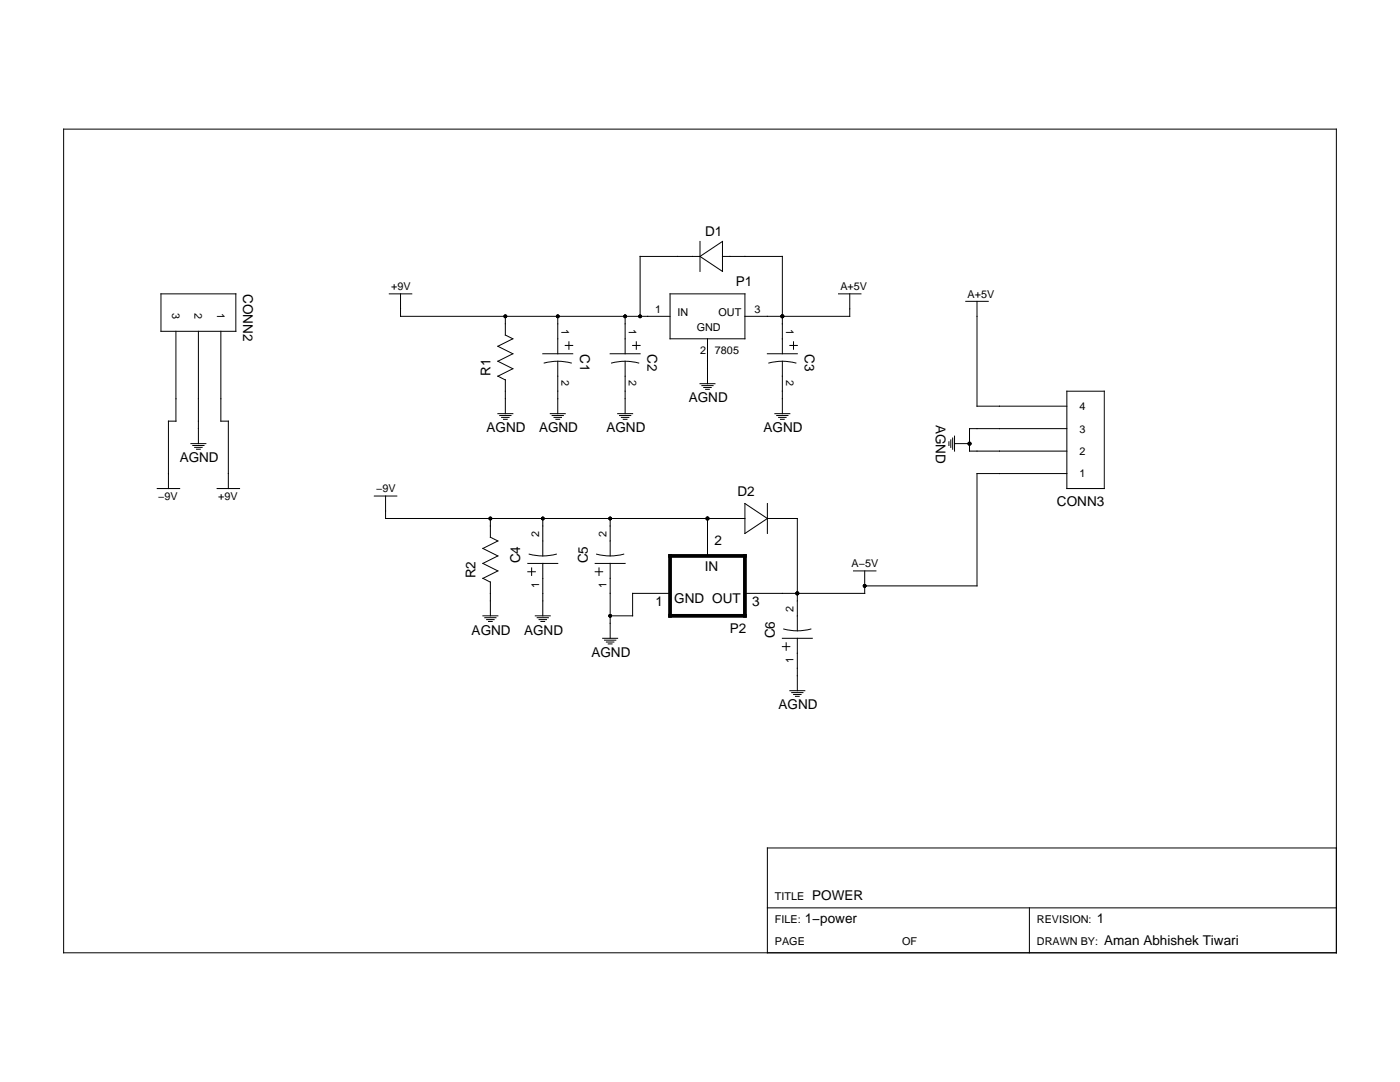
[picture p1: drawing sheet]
<svg xmlns="http://www.w3.org/2000/svg" width="279mm" height="216mm" viewBox="0 0 279 216" stroke-linecap="round" stroke-linejoin="round" font-family="sans-serif">
<g fill="none" stroke="#000" stroke-width=".2">
<path d="M12.7 25.8h254v164.3h-254zM32.1 58.6h15v7.5h-15zM77.7 58.6h4.5M79.9 58.6v4.5h53.8M133.7 58.6h15v9h-15zM139.7 51.2l4.5-3v6zM139.7 48.2v6M139.7 51.2h-12v11.9M144.2 51.2h11.9v19.4M167.3 58.6h4.5M169.6 58.6v4.5h-20.9M35.1 66.1v17.9h-1.5v13.5"/>
<path d="M39.6 66.1v22.4M44.1 66.1v17.9h1.5v13.5M99.4 75.1l1.5 .7M100.9 63.1v3.8l1.4 .7-2.9 1.5 2.9 1.5-2.9 1.5 2.9 1.5-2.9 1.5M100.9 75.8v6.7M108.3 70.6h6M108.6 72.4a10.5 10.5 0 0 1 5.4 0M111.3 63.1v7.5M111.3 72.1v10.4M112.8 68.9h1.5M113.5 68.2v1.5M121.8 70.6h5.9"/>
<path d="M122.1 72.4a10.5 10.5 0 0 1 5.4 0M124.8 63.1v7.5M124.8 72.1v10.4M126.3 68.9h1.4M127 68.2v1.5M139.7 76.6h3M140.1 76.9h2.2M140.4 77.3h1.5M140.8 77.7h.8M141.2 67.6v9M153.1 70.6h6M153.4 72.4a10.5 10.5 0 0 1 5.4 0"/>
<path d="M156.1 72.1v10.4M157.6 68.9h1.5M158.4 68.2v1.5M192.7 60.1h4.5M195 60.1v20.9h17.9M212.9 78.1h7.5v19.4h-7.5zM31.4 97.5h4.5M38.1 88.5h3M38.5 88.9h2.2M38.8 89.3h1.5M39.2 89.6h.8M43.3 97.5h4.5"/>
<path d="M74.7 99h4.5M76.9 99v4.5h71.8M99.4 82.5h2.9M99.7 82.9h2.3M100.1 83.3h1.5M100.5 83.7h.7M109.8 82.5h3M110.2 82.9h2.2M110.6 83.3h1.5M110.9 83.7h.8M123.3 82.5h3M123.6 82.9h2.3"/>
<path d="M124 83.3h1.5M124.4 83.7h.7M154.6 82.5h3M155 82.9h2.3M155.4 83.3h1.5M155.8 83.7h.7M189.4 88.1v.8M189.8 87.8v1.5M190.1 87.4v2.2M190.5 88.5h3M190.5 87v3M212.9 85.5h-19.4v4.5h19.4"/>
<path d="M212.9 94.5h-17.9v22.4h-22.4M97.9 103.5v3.7l1.5 .7-3 1.5 3 1.5-3 1.5 3 1.5-3 1.5 1.5 .8v6.7M105.3 112.4h6M105.3 114.1h1.5M105.6 110.6a10.5 10.5 0 0 0 5.4 0M106.1 113.3v1.5M108.3 103.5v7.4M108.3 112.4v10.5M118.8 112.4h6M118.8 114.1h1.5M119.1 110.6a10.5 10.5 0 0 0 5.4 0M119.5 113.3v1.5"/>
<path d="M121.8 103.5v7.4M121.8 112.4v15M133.7 118.4h-7.4v4.5h-4.5M141.2 103.5v7.4M148.7 100.5l4.4 3-4.4 2.9zM153.1 100.5v5.9M153.1 103.5h6v22.4M170.3 113.9h4.5M172.6 113.9v4.5h-23.9M96.4 122.9h3M96.7 123.3h2.3M97.1 123.6h1.5"/>
<path d="M97.5 124h.7M106.8 122.9h3M107.2 123.3h2.2M107.6 123.6h1.5M108 124h.7M120.3 127.4h3M120.7 127.7h2.2M121 128.1h1.5M121.4 128.5h.7M156.1 127.4h6M156.1 129h1.5M156.4 125.5a10.5 10.5 0 0 0 5.4 0"/>
<path d="M156.9 128.3v1.5M157.6 137.8h3M158 138.2h2.2M158.4 138.6h1.5M158.8 138.9h.7M159.1 127.4v10.4M266.7 169.2h-113.6v20.9M153.1 181.2h113.6M205.4 181.2v8.9"/>
</g>
<g fill="#000">
<circle cx="100.9" cy="63.1" r=".37"/>
<circle cx="111.3" cy="63.1" r=".37"/>
<circle cx="124.8" cy="63.1" r=".37"/>
<circle cx="127.7" cy="63.1" r=".37"/>
<circle cx="156.1" cy="63.1" r=".37"/>
<circle cx="193.5" cy="88.5" r=".37"/>
<circle cx="97.9" cy="103.5" r=".37"/>
<circle cx="108.3" cy="103.5" r=".37"/>
<circle cx="121.8" cy="103.5" r=".37"/>
<circle cx="141.2" cy="103.5" r=".37"/>
<circle cx="159.1" cy="118.4" r=".37"/>
<circle cx="172.6" cy="116.9" r=".37"/>
<circle cx="121.8" cy="122.9" r=".37"/>
</g>
<path d="M133.7 110.9h15v12h-15z" fill="none" stroke="#000" stroke-width=".75"/>
<g font-size="2.7">
<text x="140.7" y="47.2">D1</text>
<text x="48.6" y="58.6" transform="rotate(90 48.6 58.6)">CONN2</text>
<text x="146.9" y="57.1">P1</text>
<text x="115.8" y="70.6" transform="rotate(90 115.8 70.6)">C1</text>
<text x="129.2" y="70.6" transform="rotate(90 129.2 70.6)">C2</text>
<text x="160.6" y="70.6" transform="rotate(90 160.6 70.6)">C3</text>
<text x="97.9" y="75.1" transform="rotate(-90 97.9 75.1)">R1</text>
<text x="137.5" y="80.3">AGND</text>
<text x="97.1" y="86.3">AGND</text>
<text x="107.6" y="86.3">AGND</text>
<text x="121" y="86.3">AGND</text>
<text x="152.4" y="86.3">AGND</text>
<text x="186.8" y="84.8" transform="rotate(90 186.8 84.8)">AGND</text>
<text x="35.9" y="92.3">AGND</text>
<text x="147.2" y="99">D2</text>
<text x="210.9" y="101">CONN3</text>
<text x="103.8" y="112.4" transform="rotate(-90 103.8 112.4)">C4</text>
<text x="117.3" y="112.4" transform="rotate(-90 117.3 112.4)">C5</text>
<text x="140.7" y="113.9">IN</text>
<text x="142.6" y="108.7">2</text>
<text x="94.9" y="115.4" transform="rotate(-90 94.9 115.4)">R2</text>
<text x="130.8" y="121">1</text>
<text x="134.5" y="120.3">GND OUT</text>
<text x="150.1" y="121">3</text>
<text x="94.1" y="126.6">AGND</text>
<text x="104.6" y="126.6">AGND</text>
<text x="118" y="131.1">AGND</text>
<text x="145.7" y="126.3">P2</text>
<text x="154.6" y="127.4" transform="rotate(-90 154.6 127.4)">C6</text>
<text x="155.4" y="141.6">AGND</text>
<text x="162.1" y="179.7">POWER</text>
<text x="160.6" y="184.1">1−power</text>
<text x="218.9" y="184.1">1</text>
<text x="220.4" y="188.6">Aman Abhishek Tiwari</text>
</g>
<g font-size="2.2">
<text x="78.1" y="57.9">+9V</text>
<text x="167.7" y="57.9">A+5V</text>
<text x="193.1" y="59.4">A+5V</text>
<text x="34.4" y="62.4" transform="rotate(90 34.4 62.4)">3</text>
<text x="38.8" y="62.4" transform="rotate(90 38.8 62.4)">2</text>
<text x="43.3" y="62.4" transform="rotate(90 43.3 62.4)">1</text>
<text x="112.1" y="65.7" transform="rotate(90 112.1 65.7)">1</text>
<text x="125.5" y="65.7" transform="rotate(90 125.5 65.7)">1</text>
<text x="130.7" y="62.4">1</text>
<text x="135.2" y="63.1">IN</text>
<text x="143.4" y="63.1">OUT</text>
<text x="150.6" y="62.4">3</text>
<text x="156.9" y="65.7" transform="rotate(90 156.9 65.7)">1</text>
<text x="139" y="66.1">GND</text>
<text x="139.7" y="70.6">2</text>
<text x="142.7" y="70.6">7805</text>
<text x="112.1" y="75.8" transform="rotate(90 112.1 75.8)">2</text>
<text x="125.5" y="75.8" transform="rotate(90 125.5 75.8)">2</text>
<text x="156.9" y="75.8" transform="rotate(90 156.9 75.8)">2</text>
<text x="215.4" y="81.8">4</text>
<text x="215.4" y="86.3">3</text>
<text x="215.4" y="90.8">2</text>
<text x="215.4" y="95.3">1</text>
<text x="31.6" y="99.8">−9V</text>
<text x="43.5" y="99.8">+9V</text>
<text x="75.1" y="98.2">−9V</text>
<text x="107.6" y="107.2" transform="rotate(-90 107.6 107.2)">2</text>
<text x="121" y="107.2" transform="rotate(-90 121 107.2)">2</text>
<text x="170" y="113.2">A−5V</text>
<text x="107.6" y="117.4" transform="rotate(-90 107.6 117.4)">1</text>
<text x="121" y="117.4" transform="rotate(-90 121 117.4)">1</text>
<text x="158.4" y="122.1" transform="rotate(-90 158.4 122.1)">2</text>
<text x="158.4" y="132.3" transform="rotate(-90 158.4 132.3)">1</text>
<text x="154.6" y="179.7">TITLE</text>
<text x="154.6" y="184.1">FILE:</text>
<text x="206.9" y="184.1">REVISION:</text>
<text x="154.6" y="188.6">PAGE</text>
<text x="180" y="188.6">OF</text>
<text x="206.9" y="188.6">DRAWN BY:</text>
</g>
</svg>
